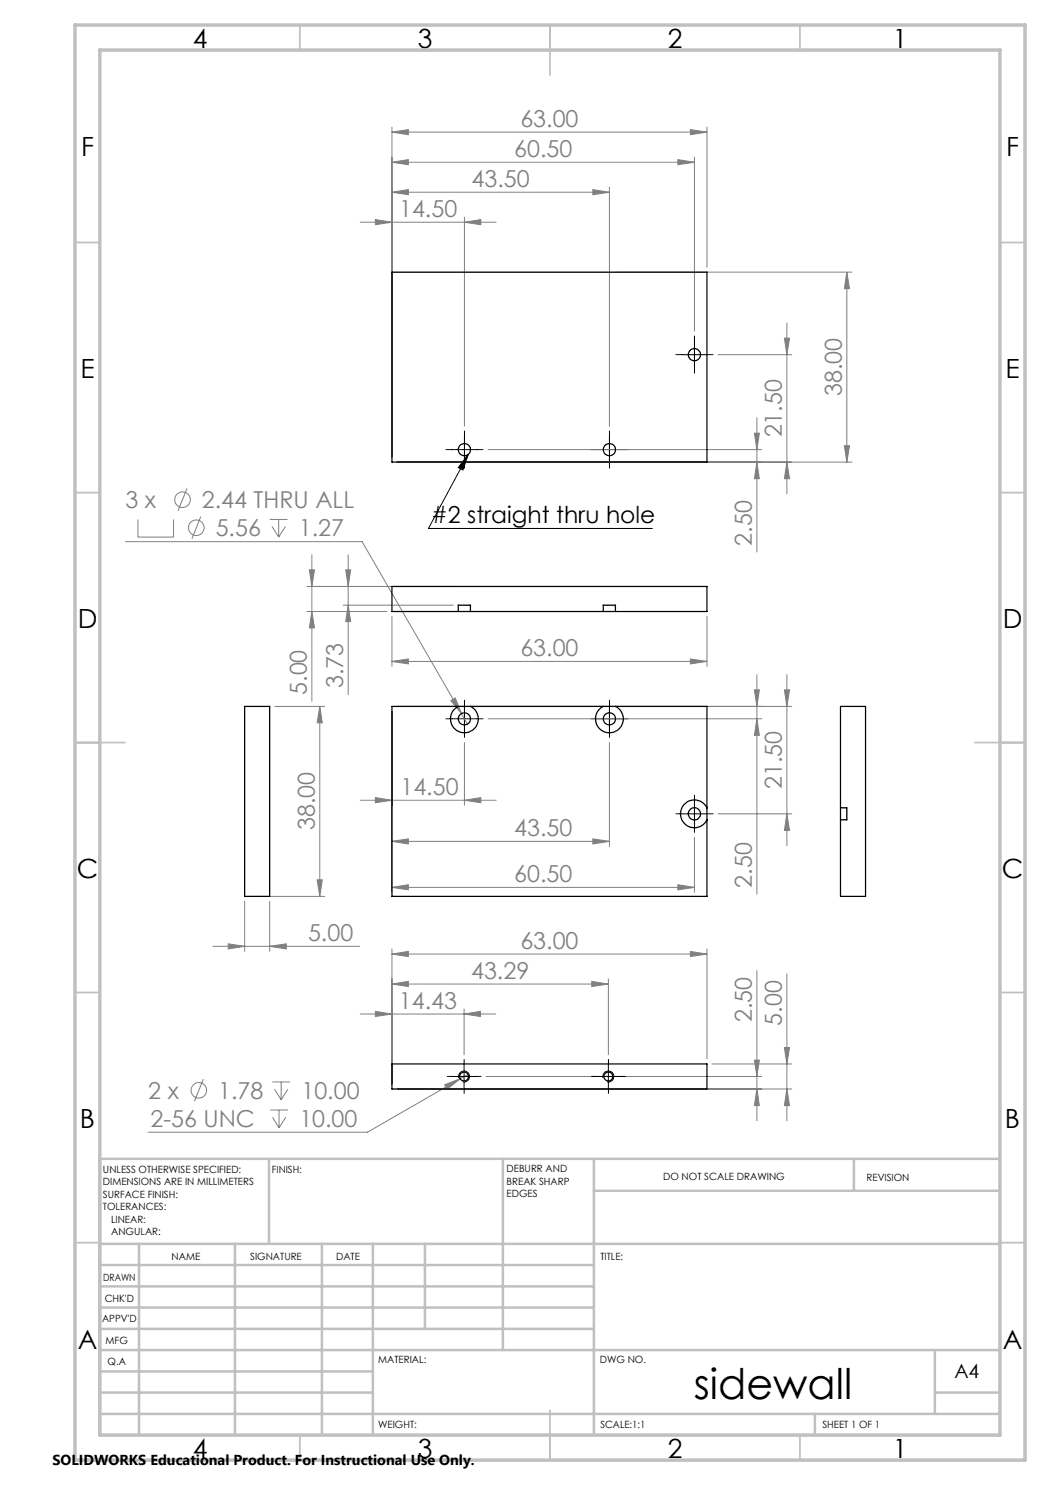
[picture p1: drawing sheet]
<svg xmlns="http://www.w3.org/2000/svg" width="210mm" height="297mm" viewBox="0 0 210 297" stroke-linecap="round" stroke-linejoin="round" font-family="sans-serif">
<g fill="none" stroke="#808080" stroke-width=".2">
<path d="M78.4 26.4l3.3-.5v1zM78.4 32.5l3.3-.6v1zM78.4 38.4l3.3-.5v1zM78.4 25.4v66M78.4 26.4h63M78.4 32.5h60.5M78.4 38.4h43.5M118.6 37.9l3.3 .5-3.3 .5zM121.9 37.4v47.8M135.6 31.9l3.3 .6-3.3 .4zM138.1 25.9l3.3 .5-3.3 .5zM138.9 31.4v34.8"/>
<path d="M141.4 25.4v28M72 44.4h27.2M75.1 43.9l3.3 .5-3.3 .5zM92.9 44.4l3.3-.5v1zM92.9 43.4v41.8M123.5 54.4h46.9M169.4 54.4l.5 3.3h-1zM169.4 54.4v38M143.6 70.9h14.8M156.9 67.6h1l-.5 3.3zM157.4 64.6v34.2M37.4 97.7l-1.8 4.5"/>
<path d="M79.4 92.4h91M97.6 89.9h54.8M150.9 86.6h1l-.5 3.3zM151.4 92.4l.5 3.3h-1zM151.4 83.6v26.8M157.4 92.4l.5 3.3h-1zM168.9 89.1h1l-.5 3.3zM25.1 108.3h47.3l21.1 36.5M27.6 103.9v3.5h7.1v-3.5M40.1 103.3l-1.7 4.5M53.9 103.9h3.6M54.4 105.3l1.3 2.1"/>
<path d="M55.7 103.9v3.5M57.1 105.3l-1.4 2.1M61.4 117.3h58.3M61.9 114h1l-.5 3.3zM62.4 110.9v29.4M69.1 114h1l-.5 3.3zM69.6 110.9v28M61.4 122.3h16M62.4 122.3l.5 3.3h-1zM68.7 121h22M69.6 121l.5 3.3h-1zM78.4 132.3l3.3-.5v1z"/>
<path d="M78.4 123.3v10M78.4 132.3h63M138.1 131.8l3.3 .5-3.3 .5zM141.4 123.3v10M150.9 138h1l-.5 3.3zM151.4 134.9v43.9M156.9 138h1l-.5 3.3zM157.4 134.9v34.2M55 141.3h9.9M64 141.3l.5 3.3h-1.1zM64 141.3v38M75.1 159.5l3.3 .6-3.3 .4z"/>
<path d="M78.4 142.3v36.2M79.4 141.3h79M90.2 140.1l.9-.5 1.2 3.1zM92.9 148.5v12.5M97.6 143.8h54.8M121.9 148.5v20.8M151.4 143.8l.5 3.3h-1zM50 179.3h14.9M63.4 176h1.1l-.5 3.3zM72 160.1h27.2M78.4 177.5l3.3-.6v1.1zM78.4 168.3l3.3-.5v1z"/>
<path d="M78.4 177.5h60.5M78.4 168.3h43.5M92.9 160.1l3.3-.6v1zM118.6 167.8l3.3 .5-3.3 .5zM135.6 176.9l3.3 .6-3.3 .5zM138.9 167.5v11M143.6 162.8h14.8M157.4 162.8l.5 3.3h-1zM42.6 189.3h29.3M45.6 188.8l3.3 .5-3.3 .5zM48.9 180.3v10M53.9 189.3l3.4-.5v1z"/>
<path d="M53.9 180.3v10M78.4 190.8l3.3-.5v1zM78.4 196.8l3.3-.5v1zM78.4 189.8v27M78.4 190.8h63M78.4 196.8h43.3M118.4 196.3l3.3 .5-3.3 .5zM121.7 195.8v15.1M138.1 190.3l3.3 .5-3.3 .5zM141.4 189.8v22M151.4 194.1v30.1M157.4 194.8v29.4"/>
<path d="M40.7 215.8l-1.8 4.5M54.5 216.4h3.5M54.9 217.8l1.3 2.2M56.2 216.4v3.6M57.6 217.8l-1.4 2.2M72 202.8h27.2M75.1 202.3l3.3 .5-3.3 .5zM79.4 217.8h79M88.9 217l3.1-1.2-2.6 2zM92 215.8l-18.5 10.6h-43.9M92.8 202.8l3.3-.5v1zM92.8 201.8v9.1"/>
<path d="M93.6 214.9l-1.6 .9M97.2 215.3h55.2M142.4 212.8h16M150.9 212h1l-.5 3.3zM151.4 217.8l.5 3.3h-1zM156.9 209.5h1l-.5 3.3zM157.4 217.8l.5 3.3h-1zM54 222h3.6M54.5 223.4l1.3 2.2M55.8 222v3.6M57.1 223.4l-1.3 2.2"/>
<circle cx="36.5" cy="99.9" r="1.55"/>
<circle cx="39.3" cy="105.5" r="1.55"/>
<circle cx="39.8" cy="218.1" r="1.56"/>
</g>
<g fill="none" stroke="#000" stroke-width=".2">
<path d="M136.4 70.9h5M138.9 68.4v5M90.4 89.9h5M92.9 87.5v4.9M93.7 90.9l-8 14.8h44.8M93.7 90.9l-1.1 3.1-.9-.5zM119.4 89.9h5M121.9 87.5v4.9M90.4 143.8h5M92.9 141.3v5M119.4 143.8h5M121.9 141.3v5"/>
<path d="M136.4 162.8h5M138.9 160.3v5M90.3 215.3h5M91.8 215.6a1.1 1.1 0 0 1 .9-1.4 1.1 1.1 0 0 1 1.2 1.2 1.1 1.1 0 0 1-1.4 1M92.8 212.8v5M119.2 215.3h5M120.6 215.6a1.1 1.1 0 0 1 1-1.4 1.1 1.1 0 0 1 1.2 1.2 1.1 1.1 0 0 1-1.4 1M121.7 212.8v5"/>
</g>
<g fill="none" stroke="#000" stroke-width=".2" stroke-dasharray="15.2 1.3 1.3 1.3">
<path d="M136.4 70.9h-1.2M138.9 68.4v-1.2M138.9 73.4v1.2M141.4 70.9h1.2M90.4 89.9h-1.2M92.9 87.4v-1.2M92.9 92.4v1.2M95.4 89.9h1.2M119.4 89.9h-1.2M121.9 87.4v-1.2M121.9 92.4v1.2M124.4 89.9h1.2"/>
<path d="M90.4 143.8h-1.2M92.9 141.3v-1.3M92.9 146.3v1.2M95.4 143.8h1.2M119.4 143.8h-1.2M121.9 141.3v-1.3M121.9 146.3v1.2M124.4 143.8h1.2M136.4 162.8h-1.2M138.9 160.3v-1.3M138.9 165.3v1.2M141.4 162.8h1.2"/>
<path d="M90.3 215.3h-.9M92.8 212.8v-.9M92.8 217.8v.9M95.3 215.3h.9M119.2 215.3h-.9M121.7 212.8v-.9M121.7 217.8v.9M124.2 215.3h.9"/>
</g>
<g fill="none" stroke="#c0c0c0" stroke-width=".35">
<path d="M60 5v5M110 5v10M160 5v5M15 48.5h5M200 48.5h5M15 98.5h5M200 98.5h5M15 148.5h10M195 148.5h10M15 198.5h5M200 198.5h5M15 248.5h5"/>
<path d="M200 248.5h5M60 287v5M110 282v10M160 287v5"/>
</g>
<g fill="none" stroke="#c0c0c0" stroke-width=".5">
<path d="M53.8 231.8v17M100.6 231.8v38.2M118.8 231.8v55.2M118.8 238.2h81.2M170.8 231.8v6.4M200 231.8h-180v55.2M20 248.8h180M20 257.3h98.8M20 253h98.8M27.8 248.8v38.2M47 248.8v38.2M64.4 248.8v38.2"/>
<path d="M74.6 248.8v38.2M85 248.8v17M20 265.8h98.8M20 261.5h98.8M20 278.5h54.6M20 274.3h54.6M20 270h180M187 278.5h13M187 270v12.8M20 282.8h180M163 282.8v4.2"/>
</g>
<path d="M15 5h190v287h-190zM20 10h180v277h-180z" fill="none" stroke="#c0c0c0" stroke-width=".7"/>
<path d="M93.7 90.9l-1.1 3.1-.9-.5z" fill="#000"/>
<g fill="#808080">
<path d="M90.2 140.1l2.1 2.6-1.2-3.1zM78.4 177.5l3.3-.6v1.1zM135.6 176.9l3.3 .6-3.3 .5zM75.1 159.5l3.3 .6-3.3 .4zM92.9 160.1l3.3-.6v1zM78.4 168.3l3.3-.5v1zM118.6 167.8l3.3 .5-3.3 .5zM78.4 132.3l3.3-.5v1zM138.1 131.8l3.3 .5-3.3 .5zM78.4 190.8l3.3-.5v1zM138.1 190.3l3.3 .5-3.3 .5zM88.9 217l.5 .8 2.6-2zM75.1 202.3l3.3 .5-3.3 .5zM92.8 202.8l3.3-.5v1zM78.4 196.8l3.3-.5v1zM118.4 196.3l3.3 .5-3.3 .5zM78.4 26.4l3.3-.5v1zM138.1 25.9l3.3 .5-3.3 .5zM78.4 32.5l3.3-.6v1zM135.6 31.9l3.3 .6-3.3 .4zM75.1 43.9l3.3 .5-3.3 .5zM92.9 44.4l3.3-.5v1zM78.4 38.4l3.3-.5v1zM118.6 37.9l3.3 .5-3.3 .5z"/>
<path d="M45.6 188.8l3.3 .5-3.3 .5zM53.9 189.3l3.4-.5v1z"/>
<path d="M62.4 122.3l.5 3.3h-1zM61.9 114h1l-.5 3.3zM69.6 121l.5 3.3h-1zM69.1 114h1l-.5 3.3zM157.4 217.8l.5 3.3h-1zM156.9 209.5h1l-.5 3.3zM151.4 217.8l.5 3.3h-1zM150.9 212h1l-.5 3.3zM168.9 89.1h1l-.5 3.3zM169.4 54.4l.5 3.3h-1zM157.4 92.4l.5 3.3h-1zM156.9 67.6h1l-.5 3.3zM151.4 92.4l.5 3.3h-1zM150.9 86.6h1l-.5 3.3z"/>
<path d="M63.4 176h1.1l-.5 3.3zM64 141.3l.5 3.3h-1.1z"/>
<path d="M156.9 138h1l-.5 3.3zM157.4 162.8l.5 3.3h-1zM150.9 138h1l-.5 3.3zM151.4 143.8l.5 3.3h-1z"/>
</g>
<g fill="none" stroke="#000" stroke-width=".25">
<path d="M78.4 54.4h63v38h-63zM91.7 122.3h2.4M91.7 122.3h-13.3v-5h63v5h-18.3M91.7 122.3v-1.3h2.4v1.3M94.1 122.3h26.5M120.6 122.3h2.5M120.6 122.3v-1.3h2.5v1.3M48.9 141.3h5v38h-5zM78.4 141.3h63v38h-63zM91.7 141.3a2.77 2.77 0 0 0-1 4.2 2.77 2.77 0 0 0 4.3 0 2.77 2.77 0 0 0-.9-4.2M120.6 141.3a2.77 2.77 0 0 0-.9 4.2 2.77 2.77 0 0 0 4.3 0 2.77 2.77 0 0 0-.9-4.2M141.4 161.6a2.78 2.78 0 0 0-4.3-1 2.78 2.78 0 0 0 0 4.3 2.78 2.78 0 0 0 4.3-.9"/>
<path d="M168.1 161.6v2.4M168.1 161.6v-20.3h5v38h-5v-15.3M168.1 161.6h1.3v2.4h-1.3M78.4 212.8h63v5h-63z"/>
<circle cx="138.9" cy="70.9" r="1.22"/>
<circle cx="92.9" cy="89.9" r="1.22"/>
<circle cx="121.9" cy="89.9" r="1.22"/>
<circle cx="92.9" cy="143.8" r="1.22"/>
<circle cx="121.9" cy="143.8" r="1.22"/>
<circle cx="138.9" cy="162.8" r="1.22"/>
<circle cx="92.8" cy="215.3" r=".89"/>
<circle cx="121.7" cy="215.3" r=".89"/>
</g>
<text font-size="8.5" x="138.8" y="279.7">sidewall</text>
<g font-size="5.3">
<text x="38.5" y="9.5">4</text>
<text x="83.5" y="9.5">3</text>
<text x="133.6" y="9.5">2</text>
<text x="178.6" y="9.5">1</text>
<text x="16.2" y="31.2">F</text>
<text x="201.2" y="31.2">F</text>
<text x="16.1" y="75.5">E</text>
<text x="201.1" y="75.5">E</text>
<text x="15.5" y="125.5">D</text>
<text x="200.5" y="125.5">D</text>
<text x="15.4" y="175.5">C</text>
<text x="200.4" y="175.5">C</text>
<text x="16" y="225.5">B</text>
<text x="201" y="225.5">B</text>
<text x="15.5" y="269.7">A</text>
<text x="200.5" y="269.7">A</text>
<text x="38.5" y="291.5">4</text>
<text x="83.5" y="291.5">3</text>
<text x="133.6" y="291.5">2</text>
<text x="178.6" y="291.5">1</text>
</g>
<g font-size="4.7" fill="#808080">
<text x="104.1" y="25.4">63.00</text>
<text x="102.8" y="31.4">60.50</text>
<text x="94.3" y="37.4">43.50</text>
<text x="79.8" y="43.4">14.50</text>
<text x="168.4" y="79.2" transform="rotate(-90 168.4 79.2)">38.00</text>
<text x="156.4" y="87.5" transform="rotate(-90 156.4 87.5)">21.50</text>
<text x="25.1" y="101.6">3 x</text>
<text x="40.4" y="101.6">2.44 THRU ALL</text>
<text x="43.1" y="107.2">5.56</text>
<text x="59.8" y="107.2">1.27</text>
<text x="150.4" y="109.1" transform="rotate(-90 150.4 109.1)">2.50</text>
<text x="104.1" y="131.3">63.00</text>
<text x="68.6" y="137.6" transform="rotate(-90 68.6 137.6)">3.73</text>
<text x="61.4" y="139" transform="rotate(-90 61.4 139)">5.00</text>
<text x="80.1" y="159">14.50</text>
<text x="156.4" y="157.8" transform="rotate(-90 156.4 157.8)">21.50</text>
<text x="62.9" y="166.1" transform="rotate(-90 62.9 166.1)">38.00</text>
<text x="102.8" y="167.3">43.50</text>
<text x="102.8" y="176.4">60.50</text>
<text x="150.4" y="177.5" transform="rotate(-90 150.4 177.5)">2.50</text>
<text x="61.6" y="188.2">5.00</text>
<text x="104.1" y="189.8">63.00</text>
<text x="94.2" y="195.8">43.29</text>
<text x="79.8" y="201.8">14.43</text>
<text x="150.4" y="204.4" transform="rotate(-90 150.4 204.4)">2.50</text>
<text x="156.4" y="205.1" transform="rotate(-90 156.4 205.1)">5.00</text>
<text x="29.7" y="219.8">2 x</text>
<text x="43.6" y="219.8">1.78</text>
<text x="60.3" y="219.8">10.00</text>
<text x="30.1" y="225.4">2-56 UNC</text>
<text x="59.9" y="225.4">10.00</text>
</g>
<text font-size="4.7" x="86.2" y="104.6">#2 straight thru hole</text>
<text font-size="3.9" x="190.9" y="275.5">A4</text>
<text font-size="2.9" x="10.5" y="292.9">SOLIDWORKS Educational Product. For Instructional Use Only.</text>
<g font-size="2">
<text x="20.6" y="234.6">UNLESS OTHERWISE SPECIFIED:</text>
<text x="20.6" y="237.1">DIMENSIONS ARE IN MILLIMETERS</text>
<text x="20.6" y="239.6">SURFACE FINISH:</text>
<text x="54.4" y="234.6">FINISH:</text>
<text x="101.3" y="234.5">DEBURR AND</text>
<text x="101.3" y="237">BREAK SHARP</text>
<text x="101.3" y="239.5">EDGES</text>
<text x="132.6" y="236">DO NOT SCALE DRAWING</text>
<text x="173.3" y="236.2">REVISION</text>
<text x="20.6" y="242.1">TOLERANCES:</text>
<text x="22.2" y="244.6">LINEAR:</text>
<text x="22.2" y="247.1">ANGULAR:</text>
<text x="34.3" y="252">NAME</text>
<text x="50" y="251.9">SIGNATURE</text>
<text x="67.2" y="251.9">DATE</text>
<text x="120.1" y="251.9">TITLE:</text>
<text x="20.6" y="256.1">DRAWN</text>
<text x="20.9" y="260.3">CHK'D</text>
<text x="20.4" y="264.4">APPV'D</text>
<text x="21.1" y="268.8">MFG</text>
<text x="21.5" y="273">Q.A</text>
<text x="75.6" y="272.5">MATERIAL:</text>
<text x="120" y="272.5">DWG NO.</text>
<text x="75.6" y="285.5">WEIGHT:</text>
<text x="120.1" y="285.6">SCALE:1:1</text>
<text x="164.5" y="285.6">SHEET 1 OF 1</text>
</g>
</svg>
